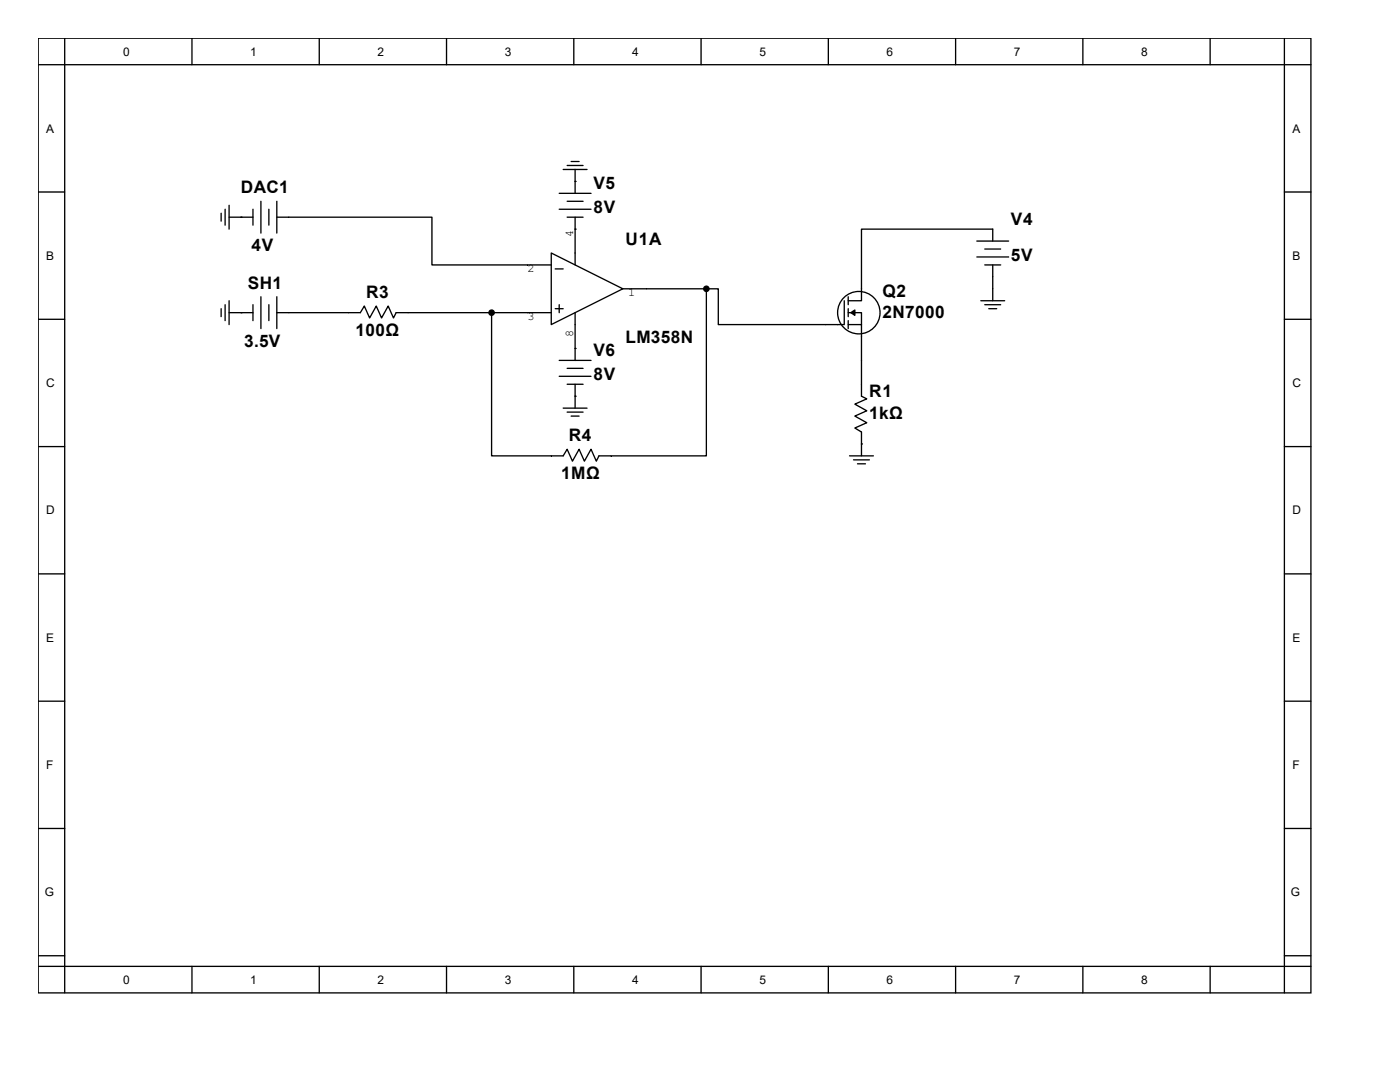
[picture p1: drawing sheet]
<svg xmlns="http://www.w3.org/2000/svg" width="279mm" height="216mm" viewBox="0 0 279 216" stroke-linecap="round" stroke-linejoin="round" font-family="sans-serif">
<g fill="none" stroke="#000" stroke-width=".26">
<path d="M7.6 7.6h254v190.5h-254zM7.6 12.9h254M12.9 7.6v190.5M38.3 7.6v5.3M63.7 7.6v5.3M89.1 7.6v5.3M114.5 7.6v5.3M139.9 7.6v5.3M165.3 7.6v5.3M190.7 7.6v5.3M216.1 7.6v5.3M241.5 7.6v5.3"/>
<path d="M256.3 7.6v190.5M7.6 38.3h5.3M111.6 38.6h6.4M112.4 33.8h4.8M113.2 33h3.2M114 32.2h1.6M114.8 36.2h.1M114.8 33.8v4.8M256.3 38.3h5.3M44.1 42.5v1.6M44.9 41.8v3.1M45.7 43.3h4.8"/>
<path d="M45.7 41v4.7M48.1 43.3h.1M50.5 41.8v3.1M52.1 40.2v6.3M52.1 59.2v6.4M53.7 41.8v3.1M55.2 43.3h31v9.6h23.8M55.2 40.2v6.3M55.2 59.2v6.4M110 50.5l14.3 7.1-14.3 7.2zM110.8 53.7h1.6M111.6 41.8h6.4"/>
<path d="M113.2 40.2h3.2M113.2 43.3h3.2M114.8 45.7h.1M114.8 43.3v9.6M124.3 57.6h16.7M141 57.6h2.4v7.2h25.1v-4.8M141 57.6v33.4h-21.5l-.5 1-1-2.4-1.4 2.4-1-2.4-1.4 2.4-1-2.4-.8 1.4h-14.3v-28.6M169.3 59.2v1.6M194.9 48.1h6.4M194.9 51.3h6.4M196.5 49.7h3.2M196.5 52.9h3.2"/>
<path d="M198.1 48.1v-2.4h-26.2v14.3h-2.6M198.1 52.9v7.1M7.6 63.7h5.3M44.1 61.6v1.6M44.9 60.8v3.2M45.7 62.4h4.8M45.7 60v4.8M48.1 62.4h.1M50.5 60.8v3.2M53.7 60.8v3.2M55.2 62.4h16.7l.8-1.3 1.1 2.3 1.3-2.3 1 2.3 1.4-2.3 1 2.3 .6-1h30.9M110.8 61.6h1.6"/>
<path d="M111.6 60.8v1.6M111.6 71.9h6.4M111.6 75.1h6.4M113.2 73.5h3.2M113.2 76.7h3.2M114.8 69.5h.1M114.8 79.1h.1M114.8 62.4v9.5M114.8 76.7v4.7M169.3 64.8h2.6v14.3l1.1 .5-2.4 1 2.4 1.4-2.4 1 2.4 1.3-2.4 1.1 1.3 .8v4.8M169.3 62.4h2.6v2.4M169.3 61.6v1.6"/>
<path d="M169.3 64v1.6M195.7 60h4.8M196.5 60.8h3.2M197.3 61.6h1.6M256.3 63.7h5.3M7.6 89.1h5.3M112.4 81.4h4.8M113.2 82.2h3.2M114 83h1.6M169.5 91h4.8M170.3 91.8h3.2M171.1 92.6h1.6"/>
<path d="M171.9 88.6h.1M256.3 89.1h5.3M7.6 114.5h5.3M256.3 114.5h5.3M7.6 139.9h5.3M256.3 139.9h5.3M7.6 165.3h5.3M256.3 165.3h5.3M7.6 190.7h5.3M7.6 192.8h254M38.3 192.8v5.3M63.7 192.8v5.3"/>
<path d="M89.1 192.8v5.3M114.5 192.8v5.3M139.9 192.8v5.3M165.3 192.8v5.3M190.7 192.8v5.3M216.1 192.8v5.3M241.5 192.8v5.3M256.3 190.7h5.3"/>
<circle cx="171.4" cy="62.4" r="4.2"/>
</g>
<g fill="#000" stroke="#000" stroke-width=".26">
<path d="M169.8 62.4l.8-.5v1z"/>
<circle cx="141" cy="57.6" r=".53"/>
<circle cx="98.1" cy="62.4" r=".53"/>
</g>
<g font-size="3.4">
<text x="48" y="38.5">DAC1</text>
<text x="118.4" y="37.7">V5</text>
<text x="118.4" y="42.5">8V</text>
<text x="201.8" y="44.9">V4</text>
<text x="50.2" y="50.2">4V</text>
<text x="124.8" y="48.9">U1A</text>
<text x="201.8" y="52">5V</text>
<text x="49.4" y="57.6">SH1</text>
<text x="73.1" y="59.4">R3</text>
<text x="176.1" y="59.2">Q2</text>
<text x="176.1" y="63.4">2N7000</text>
<text x="48.7" y="69.2">3.5V</text>
<text x="71" y="67.1">100Ω</text>
<text x="118.4" y="71.1">V6</text>
<text x="124.8" y="68.4">LM358N</text>
<text x="118.4" y="75.8">8V</text>
<text x="173.5" y="79.3">R1</text>
<text x="173.5" y="83.5">1kΩ</text>
<text x="113.5" y="88">R4</text>
<text x="112" y="95.7">1MΩ</text>
</g>
<g font-size="2.4">
<text x="24.6" y="11.1">0</text>
<text x="50" y="11.1">1</text>
<text x="75.4" y="11.1">2</text>
<text x="100.8" y="11.1">3</text>
<text x="126.2" y="11.1">4</text>
<text x="151.6" y="11.1">5</text>
<text x="177" y="11.1">6</text>
<text x="202.4" y="11.1">7</text>
<text x="227.8" y="11.1">8</text>
<text x="9.2" y="26.5">A</text>
<text x="257.9" y="26.5">A</text>
<text x="114.4" y="47.2" transform="rotate(-90 114.4 47.2)">4</text>
<text x="9.2" y="51.9">B</text>
<text x="257.9" y="51.9">B</text>
<text x="105.2" y="54.2">2</text>
<text x="125.3" y="59">1</text>
<text x="105.2" y="63.8">3</text>
<text x="114.4" y="67.3" transform="rotate(-90 114.4 67.3)">8</text>
<text x="9.2" y="77.3">C</text>
<text x="257.9" y="77.3">C</text>
<text x="9.2" y="102.7">D</text>
<text x="257.9" y="102.7">D</text>
<text x="9.2" y="128.1">E</text>
<text x="257.9" y="128.1">E</text>
<text x="9.2" y="153.5">F</text>
<text x="257.9" y="153.5">F</text>
<text x="8.9" y="178.9">G</text>
<text x="257.6" y="178.9">G</text>
<text x="24.6" y="196.3">0</text>
<text x="50" y="196.3">1</text>
<text x="75.4" y="196.3">2</text>
<text x="100.8" y="196.3">3</text>
<text x="126.2" y="196.3">4</text>
<text x="151.6" y="196.3">5</text>
<text x="177" y="196.3">6</text>
<text x="202.4" y="196.3">7</text>
<text x="227.8" y="196.3">8</text>
</g>
</svg>
